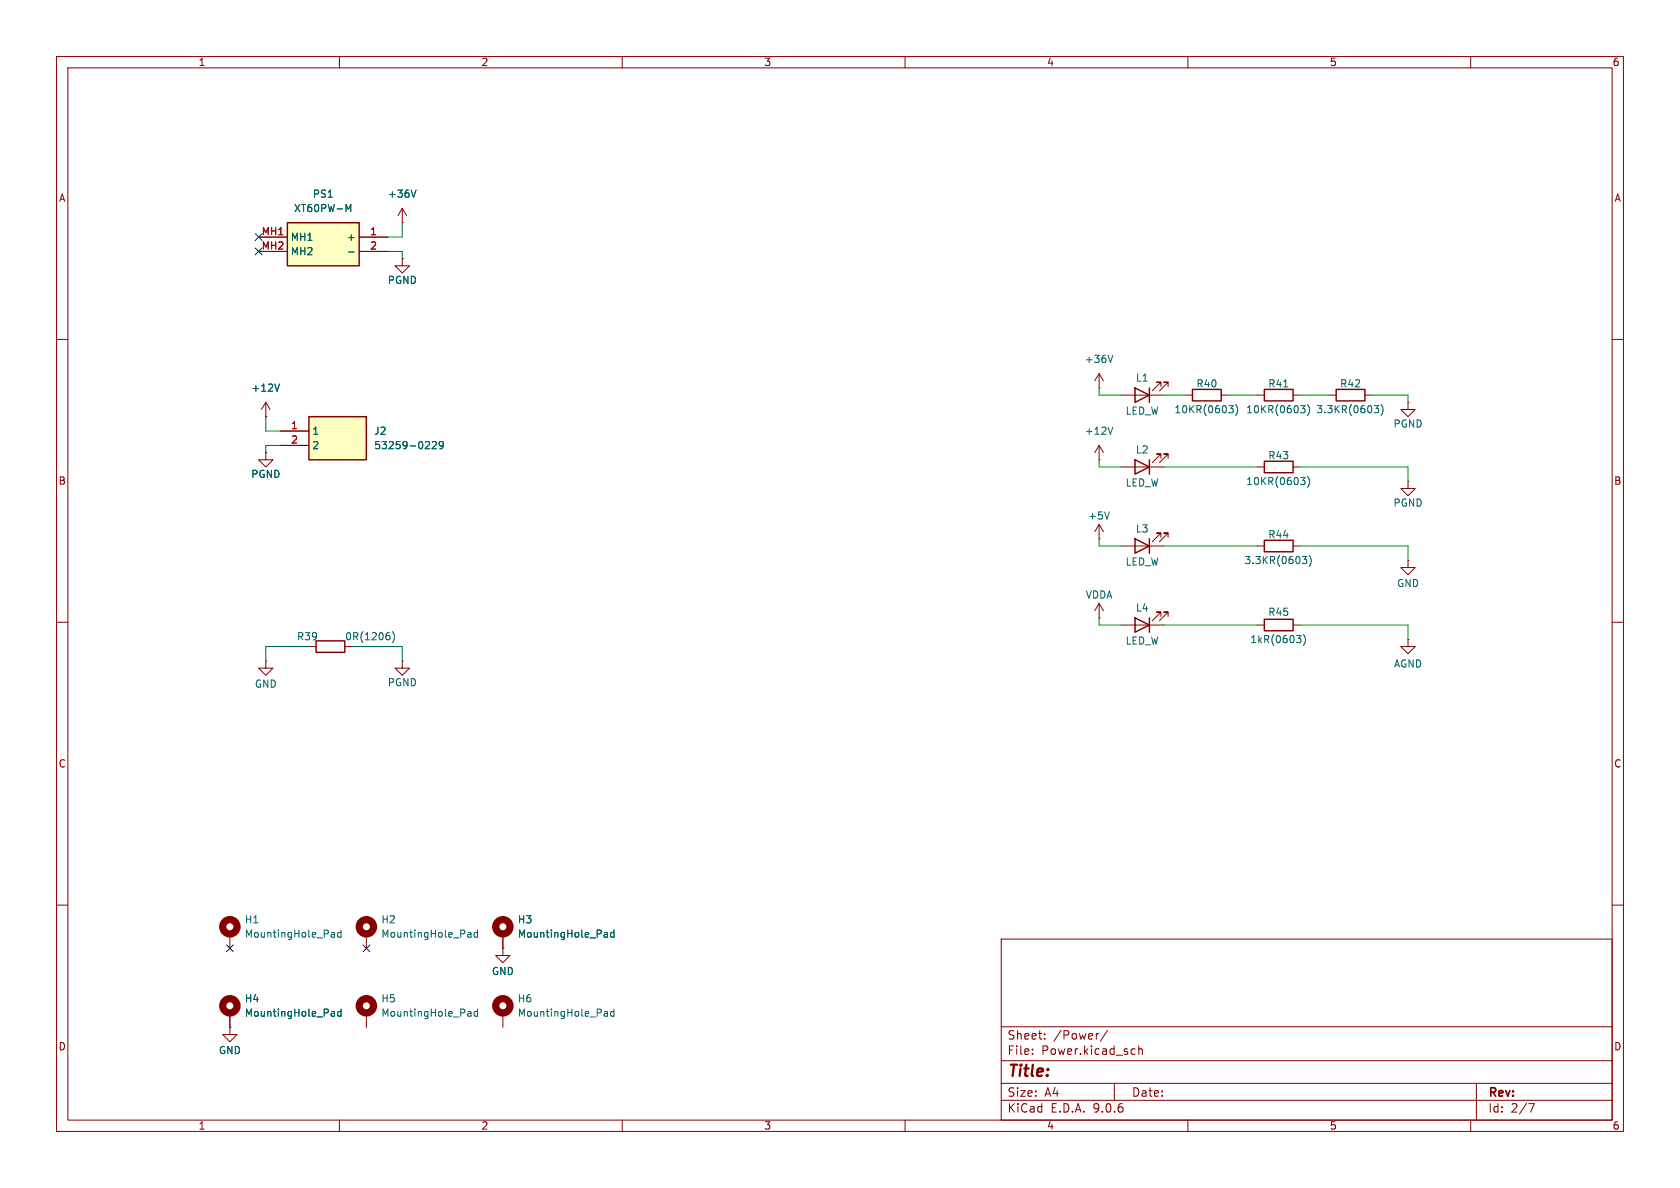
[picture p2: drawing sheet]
<svg xmlns="http://www.w3.org/2000/svg" width="297mm" height="210mm" viewBox="0 0 297 210" stroke-linecap="round" stroke-linejoin="round" font-family="sans-serif">
<g fill="none" stroke="#840000" stroke-width=".18">
<path d="M10 10h277v190h-277zM12 12h273v186h-273zM60 10v2M110 10v2M160 10v2M210 10v2M260 10v2M10 60h2M194.3 68.6h.1M194.3 78.7l-.8 1.3M194.3 78.7l.8 1.3M194.3 66v2.6"/>
<path d="M194.3 78.7v2.6M194.3 66l-.8 1.3M194.3 66l.8 1.3M209.5 69.9h1.3M215.9 69.9h1.3M222.2 69.9h1.3M228.6 69.9h1.3M285 60h2M47 80v1.3h1.3l-1.3 1.3-1.3-1.3h1.3M47 80h.1M194.3 81.3h.1M194.3 95.3h.1"/>
<path d="M194.3 92.7v2.6M194.3 92.7l-.8 1.3M194.3 92.7l.8 1.3M222.2 82.6h1.3M222.2 96.5h1.3M228.6 82.6h1.3M228.6 96.5h1.3M248.9 99.1v1.2h1.3l-1.3 1.3-1.3-1.3h1.3M248.9 99.1h.1M10 110h2M47 116.8v1.3h1.3l-1.3 1.3-1.3-1.3h1.3M47 116.8h.1"/>
<path d="M54.6 114.3h1.3M71.1 116.8v1.3h1.3l-1.3 1.3-1.3-1.3h1.3M71.1 116.8h.1M194.3 109.2h.1M194.3 106.7v2.5M194.3 106.7l-.8 1.3M194.3 106.7l.8 1.3M198.1 110.5h7.6M205.2 109v-.8h-.7h.7l-1.5 1.5M206.5 109v-.8h-.8h.8l-1.5 1.5M222.2 110.5h1.3M228.6 110.5h1.3"/>
<path d="M248.9 113v1.3h1.3l-1.3 1.3-1.3-1.3h1.3M248.9 113h.1M285 110h2M10 160h2M64.8 165.1v2.5M88.9 167.6v1.3h1.3l-1.3 1.3-1.3-1.3h1.3M88.9 167.6h.1M177 166h108v32h-108zM285 160h2M60 198v2M110 198v2M160 198v2"/>
<path d="M177 194.5h108M177 191.5h108M177 187.5h108M177 181.5h108M182.5 186.3v.1M182.5 185.5v.1M184.7 183.6v.1M184.7 182.8v.1M194.2 182.7l-.2 .1M195.8 182.1l-1.3 2M197 191.5v3M200.2 185.4l.5 .1"/>
<path d="M200.7 186.3l-.5 .1M201.3 185.5l.2-.1 .4 .1 .1 .9M201.3 184.9v1.5M210 198v2M260 198v2M261 191.5v6.5M270.2 195.1h1l-.6 1.5"/>
</g>
<path d="M210.8 68.8h5.1v2.1h-5.1zM223.5 68.8h5.1v2.1h-5.1zM223.5 81.5h5.1v2.1h-5.1zM223.5 95.5h5.1v2h-5.1zM55.9 113.3h5.1v2h-5.1zM200.7 109.2l2.5 1.3-2.5 1.3zM203.2 109.2v2.6M223.5 109.5h5.1v2h-5.1z" fill="none" stroke="#840000" stroke-width=".25"/>
<circle cx="64.8" cy="163.8" r="1.27" fill="none" stroke="#840000" stroke-width="1.3"/>
<g fill="none" stroke="#006464" stroke-width=".18">
<path d="M196.7 75.5l-.4 1.3M196.7 62.8l-.4 1.3M217.2 71.7h.8l-.4 .5 .4 .1v.4l-.2 .3h-.4M218.4 71.5a1.46 1.46 0 0 1 0 2M226.9 68.4h.8M229.9 71.7h.8l-.4 .5 .4 .1v.4l-.2 .3h-.4M231.1 71.5a1.46 1.46 0 0 1 0 2M196.1 90.5l-.4 1.3M229.9 84.4h.8l-.4 .5 .4 .1v.4l-.2 .3h-.4M230.2 98.4h.8l-.4 .5 .4 .1v.4l-.2 .2h-.4M231.1 84.2a1.46 1.46 0 0 1 0 2M231.4 98.2a1.46 1.46 0 0 1 0 1.9"/>
<path d="M68.6 111.8h.2M68.7 112.3l.2 .3v.3l-.2 .2M69.4 111.7a1.46 1.46 0 0 1 0 1.9M229.2 112.3h.8l-.4 .5 .3 .1 .1 .5-.3 .2h-.3M230.4 112.2a1.46 1.46 0 0 1 0 1.9M82.8 164.8l.4 .1 .1 .8M83.3 165.6l-.5 .1M83.3 165.1l-.5 .1M84.4 164.9l-.3-.1-.3 .3 .1 .5h.5M84.4 164.4v1.3"/>
</g>
<path d="M54.6 73.7h10.2v7.6h-10.2z" fill="#ffffc2"/>
<path d="M54.6 73.7h10.2v7.6h-10.2zM200.7 95.3l2.5 1.2-2.5 1.3zM203.2 95.3v2.5" fill="none" stroke="#840000" stroke-width=".25"/>
<g fill="none" stroke="#840000" stroke-width=".18">
<path d="M71.1 39.4h.1M71.1 36.8l-.7 1.3M71.1 36.8l.8 1.3M71.1 36.8v2.6M47 73.7h.1M47 71.1l-.8 1.3M47 71.1l.8 1.3M47 71.1v2.6M49.5 76.2h5.1M49.5 78.7h5.1M248.9 71.1v1.3h1.3l-1.3 1.3-1.3-1.3h1.3M248.9 71.1h.1"/>
<path d="M198.1 96.5h7.6M205.2 95v-.8h-.7h.7l-1.5 1.6M206.5 95v-.8h-.8h.8l-1.5 1.6"/>
</g>
<path d="M73.5 33.6l-.4 1.3M49.4 67.9l-.4 1.3M76.4 78.2l.5-.2 .3 .4-.8 .9h.8M78.4 78.6l-.3 .2h-.3l-.2-.2 .2-.5 .3-.1 .2 .2a.84 .84 0 0 1-.3 1.1h-.2" fill="none" stroke="#006464" stroke-width=".18"/>
<path d="M50.8 39.4h12.7v7.6h-12.7z" fill="#ffffc2"/>
<path d="M50.8 39.4h12.7v7.6h-12.7zM200.7 68.6l2.5 1.3-2.5 1.2zM203.2 68.6v2.5M236.2 68.8h5.1v2.1h-5.1zM200.7 81.3l2.5 1.3-2.5 1.2zM203.2 81.3v2.5" fill="none" stroke="#840000" stroke-width=".25"/>
<g fill="none" stroke="#840000" stroke-width=".18">
<path d="M71.1 39.4h.1M45.7 41.9h5.1M45.7 44.5h5.1M63.5 41.9h5.1M63.5 44.5h5.1M71.1 45.7v1.3h1.3l-1.3 1.3-1.3-1.3h1.3M71.1 45.7h.1M47 73.7h.1M49.5 76.2h5.1M49.5 78.7h5.1M198.1 69.9h7.6M205.2 68.3v-.7h-.7h.7l-1.5 1.5"/>
<path d="M206.5 68.3v-.7h-.8h.8l-1.5 1.5M234.9 69.9h1.3M241.3 69.9h1.3M47 80h.1M198.1 82.6h7.6M205.2 81v-.7h-.7h.7l-1.5 1.5M206.5 81v-.7h-.8h.8l-1.5 1.5M248.9 85.1v1.3h1.3l-1.3 1.2-1.3-1.2h1.3M248.9 85.1h.1M40.6 165.1v2.5M40.6 179.1v2.5M64.8 179.1v2.5"/>
<path d="M88.9 167.6h.1M88.9 165.1v2.5M88.9 179.1v2.5M40.6 181.6v1.3h1.3l-1.3 1.3-1.2-1.3h1.2M40.6 181.6h.1"/>
</g>
<g fill="none" stroke="#006464" stroke-width=".18">
<path d="M61.2 36.1l.4 .9 .4-.9v1.3M73.5 33.6l-.4 1.3M61.6 44.5h1M49.4 67.9l-.4 1.3M76.4 78.2l.5-.2 .3 .4-.8 .9h.8M78.4 78.6l-.3 .2h-.3l-.2-.2 .2-.5 .3-.1 .2 .2a.84 .84 0 0 1-.3 1.1h-.2M242.9 71.7h.8l-.4 .5 .4 .1v.4l-.2 .3h-.4M244.1 71.5a1.46 1.46 0 0 1 0 2M58.7 164.8l.4 .1v.8M58.7 178.8l.4 .1v.7M59.1 165.6l-.4 .1M59.1 165.1l-.4 .1"/>
<path d="M59.1 179.6h-.4M59.1 179.1l-.4 .1M60.3 164.9l-.4-.1-.2 .3 .1 .5h.5M60.3 164.4v1.3M60.3 178.4v1.2M60.3 178.9l-.4-.1-.2 .2 .1 .6h.5M82.8 178.8l.4 .1 .1 .7M83.3 179.6h-.5M83.3 179.1l-.5 .1M84.4 178.9l-.3-.1-.3 .2 .1 .6h.5M84.4 178.4v1.2M107 164.8l.3 .1 .1 .8"/>
<path d="M107 178.8l.3 .1 .1 .7M107.4 165.6l-.4 .1M107.4 165.1l-.4 .1M107.4 179.6h-.4M107.4 179.1l-.4 .1M108.5 164.9l-.3-.1-.3 .3 .2 .5h.4M108.5 178.9l-.3-.1-.3 .2 .2 .6h.4M108.5 164.4v1.3M108.5 178.4v1.2"/>
</g>
<g fill="none" stroke="#840000" stroke-width="1.3">
<circle cx="40.6" cy="163.8" r="1.27"/>
<circle cx="40.6" cy="177.8" r="1.27"/>
<circle cx="64.8" cy="177.8" r="1.27"/>
<circle cx="88.9" cy="163.8" r="1.27"/>
<circle cx="88.9" cy="177.8" r="1.27"/>
</g>
<g fill="none" stroke="#009600" stroke-width=".18">
<path d="M71.1 39.4v2.5h-2.5M68.6 44.5h2.5v1.2M47 73.7v2.5h2.5M49.5 78.7h-2.5v1.3M194.3 68.6v1.3h3.8M205.7 69.9h3.8M217.2 69.9h5M229.9 69.9h5M242.6 69.9h6.3v1.2M194.3 95.3v1.2h3.8M194.3 81.3v1.3h3.8M205.7 96.5h16.5"/>
<path d="M205.7 82.6h16.5M229.9 82.6h19v2.5M229.9 96.5h19v2.6M54.6 114.3h-7.6v2.5M62.2 114.3h8.9v2.5M194.3 109.2v1.3h3.8M205.7 110.5h16.5M229.9 110.5h19v2.5"/>
</g>
<path d="M45.1 41.3l1.2 1.2M45.1 43.8l1.2 1.3M46.3 41.3l-1.2 1.2M46.3 43.8l-1.2 1.3M40 167l1.2 1.2M41.2 167l-1.2 1.2M64.2 167l1.2 1.2M65.4 167l-1.2 1.2" fill="none" stroke="#000084" stroke-width=".18"/>
<text font-size="2.8" fill="#840000" x="178" y="190.9">Title:</text>
<g font-size="2.1" fill="#840000">
<text x="178" y="184">Sheet:</text>
<text x="186.2" y="184">/Power/</text>
<text x="178" y="186.7">File:</text>
<text x="184.1" y="186.7">Power.kicad_sch</text>
<text x="178" y="196.9">KiCad</text>
<text x="178" y="194.1">Size:</text>
<text x="184.7" y="194.1">A4</text>
<text x="185.7" y="196.9">E.D.A.</text>
<text x="193.3" y="196.9">9.0.6</text>
<text x="200" y="194.1">Date:</text>
<text x="263" y="194.3">Rev:</text>
<text x="263" y="196.9">Id:</text>
<text x="267.1" y="196.9">2/7</text>
</g>
<g font-size="1.8" fill="#840000">
<text x="35" y="11.9">1</text>
<text x="85" y="11.9">2</text>
<text x="135" y="11.9">3</text>
<text x="185" y="11.9">4</text>
<text x="235" y="11.9">5</text>
<text x="285" y="11.9">6</text>
<text x="10.3" y="35.9">A</text>
<text x="285.3" y="35.9">A</text>
<text x="10.3" y="85.9">B</text>
<text x="285.3" y="85.9">B</text>
<text x="10.3" y="135.9">C</text>
<text x="285.3" y="135.9">C</text>
<text x="10.3" y="185.9">D</text>
<text x="285.3" y="185.9">D</text>
<text x="35" y="199.9">1</text>
<text x="85" y="199.9">2</text>
<text x="135" y="199.9">3</text>
<text x="185" y="199.9">4</text>
<text x="235" y="199.9">5</text>
<text x="285" y="199.9">6</text>
</g>
<g font-size="1.8" fill="#006464">
<text x="55.2" y="35.2">PS1</text>
<text x="68.5" y="35.2">+36V</text>
<text x="51.9" y="37.7">XT60PW-M</text>
<text x="51.3" y="42.8">MH1</text>
<text x="51.3" y="45.3">MH2</text>
<text x="61.2" y="42.8">+</text>
<text x="68.4" y="50.4">PGND</text>
<text x="191.7" y="64.4">+36V</text>
<text x="44.3" y="69.4">+12V</text>
<text x="200.7" y="67.7">L1</text>
<text x="211.4" y="68.7">R40</text>
<text x="224.1" y="68.7">R41</text>
<text x="236.8" y="68.7">R42</text>
<text x="55.1" y="77.1">1</text>
<text x="66" y="77.1">J2</text>
<text x="191.7" y="77.1">+12V</text>
<text x="198.9" y="73.5">LED_W</text>
<text x="207.5" y="73.3">10KR(0603)</text>
<text x="220.2" y="73.3">10KR(0603)</text>
<text x="232.6" y="73.3">3.3KR(0603)</text>
<text x="246.2" y="75.8">PGND</text>
<text x="55.1" y="79.6">2</text>
<text x="66" y="79.6">53259-0229</text>
<text x="200.7" y="80.4">L2</text>
<text x="224.1" y="81.4">R43</text>
<text x="44.3" y="84.7">PGND</text>
<text x="198.9" y="86.2">LED_W</text>
<text x="220.2" y="86">10KR(0603)</text>
<text x="246.2" y="89.8">PGND</text>
<text x="192.3" y="92">+5V</text>
<text x="200.7" y="94.3">L3</text>
<text x="224.1" y="95.4">R44</text>
<text x="198.9" y="100.2">LED_W</text>
<text x="219.9" y="99.9">3.3KR(0603)</text>
<text x="191.8" y="106">VDDA</text>
<text x="246.9" y="104">GND</text>
<text x="52.4" y="113.4">R39</text>
<text x="60.9" y="113.4">0R(1206)</text>
<text x="200.7" y="108.3">L4</text>
<text x="220.9" y="113.9">1kR(0603)</text>
<text x="224.1" y="109.1">R45</text>
<text x="198.9" y="114.1">LED_W</text>
<text x="246.3" y="118.2">AGND</text>
<text x="45" y="121.8">GND</text>
<text x="68.4" y="121.5">PGND</text>
<text x="43.2" y="163.4">H1</text>
<text x="43.2" y="166">MountingHole_Pad</text>
<text x="67.3" y="163.4">H2</text>
<text x="67.3" y="166">MountingHole_Pad</text>
<text x="91.4" y="163.4">H3</text>
<text x="91.4" y="166">MountingHole_Pad</text>
<text x="86.9" y="172.6">GND</text>
<text x="43.2" y="177.4">H4</text>
<text x="43.2" y="179.9">MountingHole_Pad</text>
<text x="67.3" y="177.4">H5</text>
<text x="67.3" y="179.9">MountingHole_Pad</text>
<text x="91.4" y="177.4">H6</text>
<text x="91.4" y="179.9">MountingHole_Pad</text>
<text x="38.6" y="186.5">GND</text>
</g>
<g font-size="1.8" fill="#a90000">
<text x="46.2" y="41.7">MH1</text>
<text x="65.3" y="41.7">1</text>
<text x="46.2" y="44.2">MH2</text>
<text x="65.3" y="44.2">2</text>
<text x="51.4" y="75.9">1</text>
<text x="51.4" y="78.5">2</text>
</g>
</svg>
